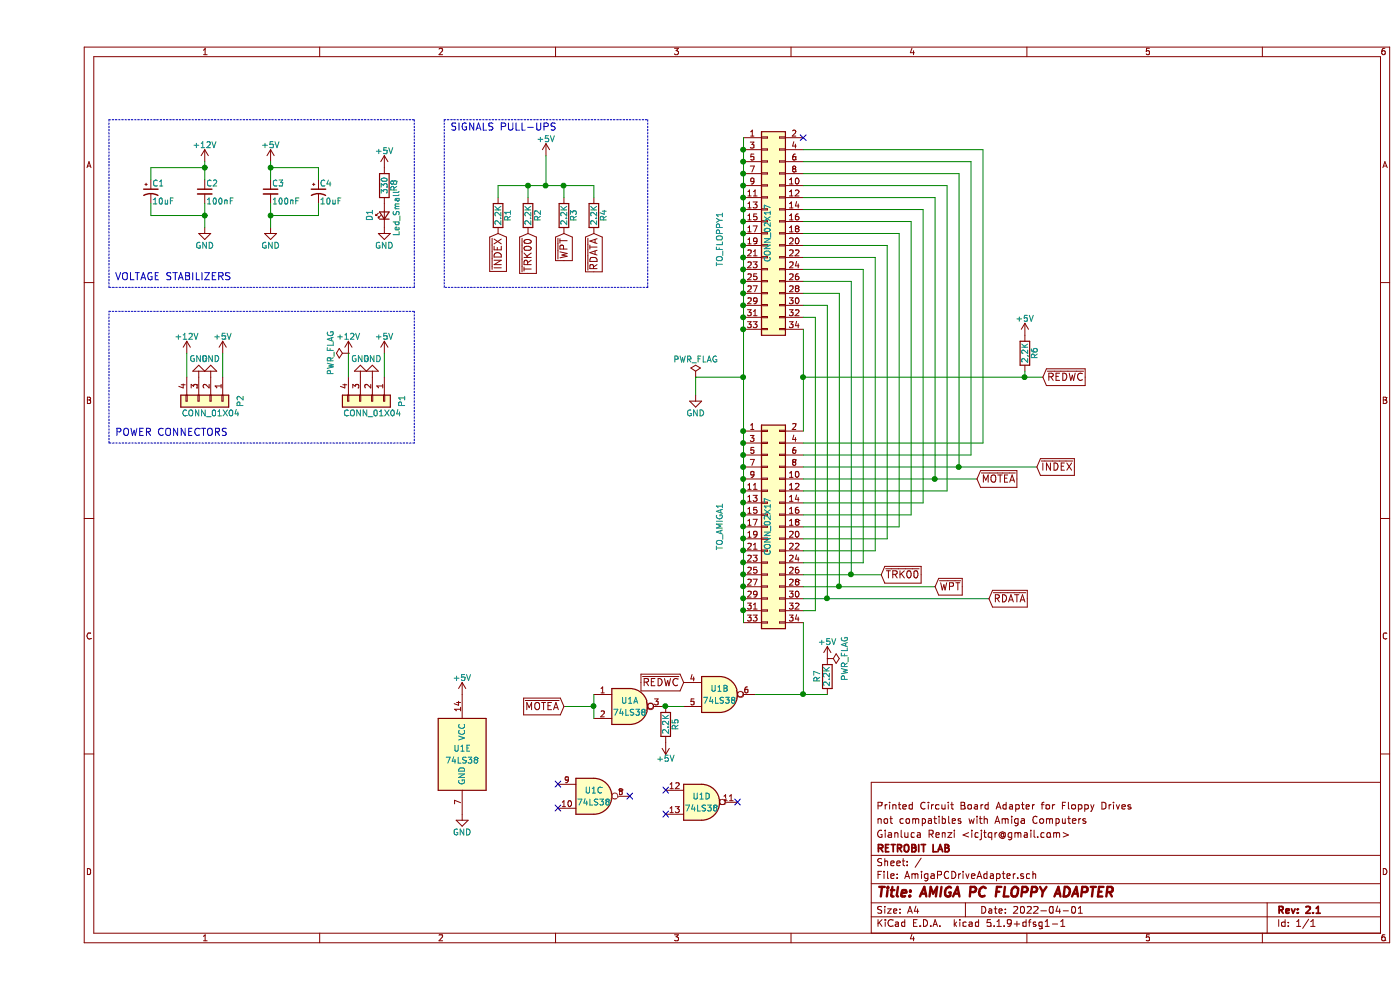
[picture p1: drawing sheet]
EESchema Schematic File Version 4
EELAYER 30 0
EELAYER END
$Descr A4 11693 8268
encoding utf-8
Sheet 1 1
Title "AMIGA PC FLOPPY ADAPTER"
Date "2022-04-01"
Rev "2.1"
Comp "RETROBIT LAB"
Comment1 "Gianluca Renzi <icjtqr@gmail.com>"
Comment2 "not compatibles with Amiga Computers"
Comment3 "Printed Circuit Board Adapter for Floppy Drives"
Comment4 ""
$EndDescr
$Comp
L 74xx:74LS38 U1
U 1 1
P 4950 5900
F 0 "U1" H 4950 5950 50  0000 C CNN
F 1 "74LS38" H 4950 5850 50  0000 C CNN
F 2 "Package_DIP:DIP-14_W7.62mm" H 4950 5900 50  0001 C CNN
F 3 "" H 4950 5900 50  0001 C CNN
	1    4950 5900
	1    0    0    -1  
$EndComp
$Comp
L 74xx:74LS38 U1
U 2 1
P 5700 5800
F 0 "U1" H 5700 5850 50  0000 C CNN
F 1 "74LS38" H 5700 5750 50  0000 C CNN
F 2 "Package_DIP:DIP-14_W7.62mm" H 5700 5800 50  0001 C CNN
F 3 "" H 5700 5800 50  0001 C CNN
	2    5700 5800
	1    0    0    -1  
$EndComp
$Comp
L Connector_Generic:Conn_02x17_Odd_Even TO_FLOPPY1
U 1 1
P 6100 1950
F 0 "TO_FLOPPY1" V 5700 1900 50  0000 C CNN
F 1 "CONN_02X17" V 6100 1950 50  0000 C CNN
F 2 "Connector_PinSocket_2.54mm:PinSocket_2x17_P2.54mm_Vertical" H 6100 850 50  0001 C CNN
F 3 "" H 6100 850 50  0000 C CNN
	1    6100 1950
	1    0    0    -1  
$EndComp
$Comp
L Connector_Generic:Conn_02x17_Odd_Even TO_AMIGA1
U 1 1
P 6100 4400
F 0 "TO_AMIGA1" V 5700 4400 50  0000 C CNN
F 1 "CONN_02X17" V 6100 4400 50  0000 C CNN
F 2 "RetroBitLab:IDC-Header_2x17_P2.54mm_Vertical_Lock" H 6100 3300 50  0001 C CNN
F 3 "" H 6100 3300 50  0000 C CNN
	1    6100 4400
	1    0    0    -1  
$EndComp
NoConn ~ 6400 1150
$Comp
L power:GND #PWR01
U 1 1
P 5500 3300
F 0 "#PWR01" H 5500 3050 50  0001 C CNN
F 1 "GND" H 5500 3150 50  0000 C CNN
F 2 "" H 5500 3300 50  0001 C CNN
F 3 "" H 5500 3300 50  0001 C CNN
	1    5500 3300
	1    0    0    -1  
$EndComp
$Comp
L power:PWR_FLAG #FLG02
U 1 1
P 5500 3150
F 0 "#FLG02" H 5500 3225 50  0001 C CNN
F 1 "PWR_FLAG" H 5500 3300 50  0000 C CNN
F 2 "" H 5500 3150 50  0001 C CNN
F 3 "" H 5500 3150 50  0001 C CNN
	1    5500 3150
	1    0    0    -1  
$EndComp
$Comp
L Device:R R7
U 1 1
P 6600 5650
F 0 "R7" V 6680 5650 50  0000 C CNN
F 1 "2.2K" V 6600 5650 50  0000 C CNN
F 2 "Resistor_SMD:R_1206_3216Metric_Pad1.30x1.75mm_HandSolder" V 6530 5650 50  0001 C CNN
F 3 "" H 6600 5650 50  0000 C CNN
	1    6600 5650
	-1   0    0    1   
$EndComp
$Comp
L power:+5V #PWR03
U 1 1
P 6600 5500
F 0 "#PWR03" H 6600 5350 50  0001 C CNN
F 1 "+5V" H 6600 5640 50  0000 C CNN
F 2 "" H 6600 5500 50  0001 C CNN
F 3 "" H 6600 5500 50  0001 C CNN
	1    6600 5500
	1    0    0    -1  
$EndComp
$Comp
L power:PWR_FLAG #FLG04
U 1 1
P 6600 5500
F 0 "#FLG04" H 6600 5575 50  0001 C CNN
F 1 "PWR_FLAG" H 6600 5650 50  0000 C CNN
F 2 "" H 6600 5500 50  0001 C CNN
F 3 "" H 6600 5500 50  0001 C CNN
	1    6600 5500
	0    1    1    0   
$EndComp
Text GLabel 8400 3150 2    60   Input ~ 0
~REDWC
Text GLabel 5400 5700 0    60   Input ~ 0
~REDWC
$Comp
L Device:R R6
U 1 1
P 8250 2950
F 0 "R6" V 8330 2950 50  0000 C CNN
F 1 "2,2K" V 8250 2950 50  0000 C CNN
F 2 "Resistor_SMD:R_1206_3216Metric_Pad1.30x1.75mm_HandSolder" V 8180 2950 50  0001 C CNN
F 3 "" H 8250 2950 50  0000 C CNN
	1    8250 2950
	1    0    0    -1  
$EndComp
$Comp
L power:+5V #PWR05
U 1 1
P 8250 2800
F 0 "#PWR05" H 8250 2650 50  0001 C CNN
F 1 "+5V" H 8250 2940 50  0000 C CNN
F 2 "" H 8250 2800 50  0001 C CNN
F 3 "" H 8250 2800 50  0001 C CNN
	1    8250 2800
	1    0    0    -1  
$EndComp
$Comp
L Device:R R5
U 1 1
P 5250 6050
F 0 "R5" V 5330 6050 50  0000 C CNN
F 1 "2.2K" V 5250 6050 50  0000 C CNN
F 2 "Resistor_SMD:R_1206_3216Metric_Pad1.30x1.75mm_HandSolder" V 5180 6050 50  0001 C CNN
F 3 "" H 5250 6050 50  0000 C CNN
	1    5250 6050
	1    0    0    -1  
$EndComp
$Comp
L power:+5V #PWR06
U 1 1
P 5250 6200
F 0 "#PWR06" H 5250 6050 50  0001 C CNN
F 1 "+5V" H 5250 6340 50  0000 C CNN
F 2 "" H 5250 6200 50  0001 C CNN
F 3 "" H 5250 6200 50  0001 C CNN
	1    5250 6200
	-1   0    0    1   
$EndComp
Text GLabel 7850 4000 2    60   Input ~ 0
~MOTEA
Text GLabel 4400 5900 0    60   Input ~ 0
~MOTEA
Text GLabel 8350 3900 2    60   Input ~ 0
~INDEX
Text GLabel 7050 4800 2    60   Input ~ 0
~TRK00
Text GLabel 7500 4900 2    60   Input ~ 0
~WPT
Text GLabel 7950 5000 2    60   Input ~ 0
~RDATA
Text GLabel 4100 1950 3    60   Input ~ 0
~TRK00
Text GLabel 4400 1950 3    60   Input ~ 0
~WPT
Text GLabel 4650 1950 3    60   Input ~ 0
~RDATA
Text GLabel 3850 1950 3    60   Input ~ 0
~INDEX
$Comp
L power:+5V #PWR07
U 1 1
P 4250 1300
F 0 "#PWR07" H 4250 1150 50  0001 C CNN
F 1 "+5V" H 4250 1440 50  0000 C CNN
F 2 "" H 4250 1300 50  0001 C CNN
F 3 "" H 4250 1300 50  0001 C CNN
	1    4250 1300
	1    0    0    -1  
$EndComp
$Comp
L Device:R R4
U 1 1
P 4650 1800
F 0 "R4" V 4730 1800 50  0000 C CNN
F 1 "2.2K" V 4650 1800 50  0000 C CNN
F 2 "Resistor_SMD:R_1206_3216Metric_Pad1.30x1.75mm_HandSolder" V 4580 1800 50  0001 C CNN
F 3 "" H 4650 1800 50  0000 C CNN
	1    4650 1800
	1    0    0    -1  
$EndComp
$Comp
L Device:R R3
U 1 1
P 4400 1800
F 0 "R3" V 4480 1800 50  0000 C CNN
F 1 "2.2K" V 4400 1800 50  0000 C CNN
F 2 "Resistor_SMD:R_1206_3216Metric_Pad1.30x1.75mm_HandSolder" V 4330 1800 50  0001 C CNN
F 3 "" H 4400 1800 50  0000 C CNN
	1    4400 1800
	1    0    0    -1  
$EndComp
$Comp
L Device:R R2
U 1 1
P 4100 1800
F 0 "R2" V 4180 1800 50  0000 C CNN
F 1 "2.2K" V 4100 1800 50  0000 C CNN
F 2 "Resistor_SMD:R_1206_3216Metric_Pad1.30x1.75mm_HandSolder" V 4030 1800 50  0001 C CNN
F 3 "" H 4100 1800 50  0000 C CNN
	1    4100 1800
	1    0    0    -1  
$EndComp
$Comp
L Device:R R1
U 1 1
P 3850 1800
F 0 "R1" V 3930 1800 50  0000 C CNN
F 1 "2.2K" V 3850 1800 50  0000 C CNN
F 2 "Resistor_SMD:R_1206_3216Metric_Pad1.30x1.75mm_HandSolder" V 3780 1800 50  0001 C CNN
F 3 "" H 3850 1800 50  0000 C CNN
	1    3850 1800
	1    0    0    -1  
$EndComp
$Comp
L Connector_Generic:Conn_01x04 P1
U 1 1
P 2800 3350
F 0 "P1" H 2800 3600 50  0000 C CNN
F 1 "CONN_01X04" V 2900 3350 50  0000 C CNN
F 2 "Connector_PinHeader_2.54mm:PinHeader_1x04_P2.54mm_Vertical" H 2800 3350 50  0001 C CNN
F 3 "" H 2800 3350 50  0000 C CNN
	1    2800 3350
	0    1    1    0   
$EndComp
$Comp
L power:+5V #PWR08
U 1 1
P 2900 2950
F 0 "#PWR08" H 2900 2800 50  0001 C CNN
F 1 "+5V" H 2900 3090 50  0000 C CNN
F 2 "" H 2900 2950 50  0001 C CNN
F 3 "" H 2900 2950 50  0001 C CNN
	1    2900 2950
	1    0    0    -1  
$EndComp
$Comp
L power:+12V #PWR09
U 1 1
P 2600 2950
F 0 "#PWR09" H 2600 2800 50  0001 C CNN
F 1 "+12V" H 2600 3090 50  0000 C CNN
F 2 "" H 2600 2950 50  0001 C CNN
F 3 "" H 2600 2950 50  0001 C CNN
	1    2600 2950
	1    0    0    -1  
$EndComp
$Comp
L power:GND #PWR010
U 1 1
P 2700 3150
F 0 "#PWR010" H 2700 2900 50  0001 C CNN
F 1 "GND" H 2700 3000 50  0000 C CNN
F 2 "" H 2700 3150 50  0001 C CNN
F 3 "" H 2700 3150 50  0001 C CNN
	1    2700 3150
	-1   0    0    1   
$EndComp
$Comp
L power:GND #PWR011
U 1 1
P 2800 3150
F 0 "#PWR011" H 2800 2900 50  0001 C CNN
F 1 "GND" H 2800 3000 50  0000 C CNN
F 2 "" H 2800 3150 50  0001 C CNN
F 3 "" H 2800 3150 50  0001 C CNN
	1    2800 3150
	-1   0    0    1   
$EndComp
$Comp
L power:PWR_FLAG #FLG012
U 1 1
P 2600 2950
F 0 "#FLG012" H 2600 3025 50  0001 C CNN
F 1 "PWR_FLAG" H 2600 3100 50  0000 C CNN
F 2 "" H 2600 2950 50  0001 C CNN
F 3 "" H 2600 2950 50  0001 C CNN
	1    2600 2950
	0    -1   -1   0   
$EndComp
$Comp
L Connector_Generic:Conn_01x04 P2
U 1 1
P 1450 3350
F 0 "P2" H 1450 3600 50  0000 C CNN
F 1 "CONN_01X04" V 1550 3350 50  0000 C CNN
F 2 "Connector_PinHeader_2.54mm:PinHeader_1x04_P2.54mm_Horizontal" H 1450 3350 50  0001 C CNN
F 3 "" H 1450 3350 50  0000 C CNN
	1    1450 3350
	0    1    1    0   
$EndComp
$Comp
L power:+5V #PWR013
U 1 1
P 1550 2950
F 0 "#PWR013" H 1550 2800 50  0001 C CNN
F 1 "+5V" H 1550 3090 50  0000 C CNN
F 2 "" H 1550 2950 50  0001 C CNN
F 3 "" H 1550 2950 50  0001 C CNN
	1    1550 2950
	1    0    0    -1  
$EndComp
$Comp
L power:+12V #PWR014
U 1 1
P 1250 2950
F 0 "#PWR014" H 1250 2800 50  0001 C CNN
F 1 "+12V" H 1250 3090 50  0000 C CNN
F 2 "" H 1250 2950 50  0001 C CNN
F 3 "" H 1250 2950 50  0001 C CNN
	1    1250 2950
	1    0    0    -1  
$EndComp
$Comp
L power:GND #PWR015
U 1 1
P 1350 3150
F 0 "#PWR015" H 1350 2900 50  0001 C CNN
F 1 "GND" H 1350 3000 50  0000 C CNN
F 2 "" H 1350 3150 50  0001 C CNN
F 3 "" H 1350 3150 50  0001 C CNN
	1    1350 3150
	-1   0    0    1   
$EndComp
$Comp
L power:GND #PWR016
U 1 1
P 1450 3150
F 0 "#PWR016" H 1450 2900 50  0001 C CNN
F 1 "GND" H 1450 3000 50  0000 C CNN
F 2 "" H 1450 3150 50  0001 C CNN
F 3 "" H 1450 3150 50  0001 C CNN
	1    1450 3150
	-1   0    0    1   
$EndComp
$Comp
L 74xx:74LS38 U1
U 5 1
P 3550 6300
F 0 "U1" H 3550 6350 50  0000 C CNN
F 1 "74LS38" H 3550 6250 50  0000 C CNN
F 2 "Package_DIP:DIP-14_W7.62mm" H 3550 6300 50  0001 C CNN
F 3 "" H 3550 6300 50  0001 C CNN
	5    3550 6300
	1    0    0    -1  
$EndComp
$Comp
L power:+5V #PWR017
U 1 1
P 3550 5800
F 0 "#PWR017" H 3550 5650 50  0001 C CNN
F 1 "+5V" H 3550 5940 50  0000 C CNN
F 2 "" H 3550 5800 50  0001 C CNN
F 3 "" H 3550 5800 50  0001 C CNN
	1    3550 5800
	1    0    0    -1  
$EndComp
$Comp
L power:GND #PWR018
U 1 1
P 3550 6800
F 0 "#PWR018" H 3550 6550 50  0001 C CNN
F 1 "GND" H 3550 6650 50  0000 C CNN
F 2 "" H 3550 6800 50  0001 C CNN
F 3 "" H 3550 6800 50  0001 C CNN
	1    3550 6800
	1    0    0    -1  
$EndComp
$Comp
L 74xx:74LS38 U1
U 3 1
P 4650 6650
F 0 "U1" H 4650 6700 50  0000 C CNN
F 1 "74LS38" H 4650 6600 50  0000 C CNN
F 2 "Package_DIP:DIP-14_W7.62mm" H 4650 6650 50  0001 C CNN
F 3 "" H 4650 6650 50  0001 C CNN
	3    4650 6650
	1    0    0    -1  
$EndComp
$Comp
L 74xx:74LS38 U1
U 4 1
P 5550 6700
F 0 "U1" H 5550 6750 50  0000 C CNN
F 1 "74LS38" H 5550 6650 50  0000 C CNN
F 2 "Package_DIP:DIP-14_W7.62mm" H 5550 6700 50  0001 C CNN
F 3 "" H 5550 6700 50  0001 C CNN
	4    5550 6700
	1    0    0    -1  
$EndComp
NoConn ~ 5850 6700
NoConn ~ 5250 6800
NoConn ~ 5250 6600
NoConn ~ 4950 6650
NoConn ~ 4350 6750
NoConn ~ 4350 6550
$Comp
L power:GND #PWR019
U 1 1
P 2900 1900
F 0 "#PWR019" H 2900 1650 50  0001 C CNN
F 1 "GND" H 2900 1750 50  0000 C CNN
F 2 "" H 2900 1900 50  0001 C CNN
F 3 "" H 2900 1900 50  0001 C CNN
	1    2900 1900
	1    0    0    -1  
$EndComp
$Comp
L power:+5V #PWR020
U 1 1
P 2900 1400
F 0 "#PWR020" H 2900 1250 50  0001 C CNN
F 1 "+5V" H 2900 1540 50  0000 C CNN
F 2 "" H 2900 1400 50  0001 C CNN
F 3 "" H 2900 1400 50  0001 C CNN
	1    2900 1400
	1    0    0    -1  
$EndComp
$Comp
L Device:R R8
U 1 1
P 2900 1550
F 0 "R8" V 2980 1550 50  0000 C CNN
F 1 "330" V 2900 1550 50  0000 C CNN
F 2 "Resistor_SMD:R_1206_3216Metric_Pad1.30x1.75mm_HandSolder" V 2830 1550 50  0001 C CNN
F 3 "" H 2900 1550 50  0000 C CNN
	1    2900 1550
	1    0    0    -1  
$EndComp
$Comp
L Device:LED_Small D1
U 1 1
P 2900 1800
F 0 "D1" H 2850 1925 50  0000 L CNN
F 1 "Led_Small" H 2725 1700 50  0000 L CNN
F 2 "LED_SMD:LED_1206_3216Metric_Pad1.42x1.75mm_HandSolder" V 2900 1800 50  0001 C CNN
F 3 "" V 2900 1800 50  0000 C CNN
	1    2900 1800
	0    -1   -1   0   
$EndComp
$Comp
L power:+12V #PWR021
U 1 1
P 1400 1350
F 0 "#PWR021" H 1400 1200 50  0001 C CNN
F 1 "+12V" H 1400 1490 50  0000 C CNN
F 2 "" H 1400 1350 50  0001 C CNN
F 3 "" H 1400 1350 50  0001 C CNN
	1    1400 1350
	1    0    0    -1  
$EndComp
$Comp
L power:GND #PWR022
U 1 1
P 1400 1900
F 0 "#PWR022" H 1400 1650 50  0001 C CNN
F 1 "GND" H 1400 1750 50  0000 C CNN
F 2 "" H 1400 1900 50  0001 C CNN
F 3 "" H 1400 1900 50  0001 C CNN
	1    1400 1900
	1    0    0    -1  
$EndComp
$Comp
L Device:C_Small C2
U 1 1
P 1400 1600
F 0 "C2" H 1410 1670 50  0000 L CNN
F 1 "100nF" H 1410 1520 50  0000 L CNN
F 2 "Capacitor_SMD:C_1206_3216Metric_Pad1.33x1.80mm_HandSolder" H 1400 1600 50  0001 C CNN
F 3 "" H 1400 1600 50  0000 C CNN
	1    1400 1600
	1    0    0    -1  
$EndComp
$Comp
L Device:C_Small C3
U 1 1
P 1950 1600
F 0 "C3" H 1960 1670 50  0000 L CNN
F 1 "100nF" H 1960 1520 50  0000 L CNN
F 2 "Capacitor_SMD:C_1206_3216Metric_Pad1.33x1.80mm_HandSolder" H 1950 1600 50  0001 C CNN
F 3 "" H 1950 1600 50  0000 C CNN
	1    1950 1600
	1    0    0    -1  
$EndComp
$Comp
L power:+5V #PWR023
U 1 1
P 1950 1350
F 0 "#PWR023" H 1950 1200 50  0001 C CNN
F 1 "+5V" H 1950 1490 50  0000 C CNN
F 2 "" H 1950 1350 50  0001 C CNN
F 3 "" H 1950 1350 50  0001 C CNN
	1    1950 1350
	1    0    0    -1  
$EndComp
$Comp
L power:GND #PWR024
U 1 1
P 1950 1900
F 0 "#PWR024" H 1950 1650 50  0001 C CNN
F 1 "GND" H 1950 1750 50  0000 C CNN
F 2 "" H 1950 1900 50  0001 C CNN
F 3 "" H 1950 1900 50  0001 C CNN
	1    1950 1900
	1    0    0    -1  
$EndComp
$Comp
L Device:CP1_Small C4
U 1 1
P 2350 1600
F 0 "C4" H 2360 1670 50  0000 L CNN
F 1 "10uF" H 2360 1520 50  0000 L CNN
F 2 "Capacitor_Tantalum_SMD:CP_EIA-3216-12_Kemet-S" H 2350 1600 50  0001 C CNN
F 3 "" H 2350 1600 50  0000 C CNN
	1    2350 1600
	1    0    0    -1  
$EndComp
$Comp
L Device:CP1_Small C1
U 1 1
P 950 1600
F 0 "C1" H 960 1670 50  0000 L CNN
F 1 "10uF" H 960 1520 50  0000 L CNN
F 2 "Capacitor_Tantalum_SMD:CP_EIA-3216-12_Kemet-S" H 950 1600 50  0001 C CNN
F 3 "" H 950 1600 50  0000 C CNN
	1    950  1600
	1    0    0    -1  
$EndComp
Wire Wire Line
	5250 5900 5400 5900
Wire Wire Line
	6400 2650 6500 2650
Wire Wire Line
	6500 2650 6500 5100
Wire Wire Line
	6500 5100 6400 5100
Wire Wire Line
	6400 2550 6600 2550
Wire Wire Line
	6600 2550 6600 5000
Wire Wire Line
	6400 5000 6600 5000
Wire Wire Line
	6400 4900 6700 4900
Wire Wire Line
	6700 4900 6700 2450
Wire Wire Line
	6700 2450 6400 2450
Wire Wire Line
	6400 2350 6800 2350
Wire Wire Line
	6800 2350 6800 4800
Wire Wire Line
	6400 4800 6800 4800
Wire Wire Line
	6400 2250 6900 2250
Wire Wire Line
	6900 2250 6900 4700
Wire Wire Line
	6900 4700 6400 4700
Wire Wire Line
	6400 2150 7000 2150
Wire Wire Line
	7000 2150 7000 4600
Wire Wire Line
	7000 4600 6400 4600
Wire Wire Line
	6400 2050 7100 2050
Wire Wire Line
	7100 2050 7100 4500
Wire Wire Line
	7100 4500 6400 4500
Wire Wire Line
	6400 1950 7200 1950
Wire Wire Line
	7200 1950 7200 4400
Wire Wire Line
	7200 4400 6400 4400
Wire Wire Line
	6400 4300 7300 4300
Wire Wire Line
	7300 4300 7300 1850
Wire Wire Line
	7300 1850 6400 1850
Wire Wire Line
	6400 1750 7400 1750
Wire Wire Line
	7400 1750 7400 4200
Wire Wire Line
	7400 4200 6400 4200
Wire Wire Line
	6400 1650 7500 1650
Wire Wire Line
	7500 1650 7500 4000
Wire Wire Line
	6400 4000 7500 4000
Wire Wire Line
	6400 1550 7600 1550
Wire Wire Line
	7600 1550 7600 4100
Wire Wire Line
	7600 4100 6400 4100
Wire Wire Line
	6400 1450 7700 1450
Wire Wire Line
	7700 1450 7700 3900
Wire Wire Line
	6400 3900 7700 3900
Wire Wire Line
	6400 1350 7800 1350
Wire Wire Line
	7800 1350 7800 3800
Wire Wire Line
	7800 3800 6400 3800
Wire Wire Line
	6400 1250 7900 1250
Wire Wire Line
	7900 1250 7900 3700
Wire Wire Line
	7900 3700 6400 3700
Wire Wire Line
	6400 2750 6400 3150
Connection ~ 5900 1250
Connection ~ 5900 1350
Connection ~ 5900 5100
Connection ~ 5900 5000
Connection ~ 5900 4900
Connection ~ 5900 4800
Connection ~ 5900 4700
Connection ~ 5900 4600
Connection ~ 5900 4500
Connection ~ 5900 4400
Connection ~ 5900 4300
Connection ~ 5900 4200
Connection ~ 5900 4100
Connection ~ 5900 4000
Connection ~ 5900 3900
Connection ~ 5900 3800
Connection ~ 5900 3700
Connection ~ 5900 3600
Connection ~ 5900 2750
Connection ~ 5900 2650
Connection ~ 5900 2550
Connection ~ 5900 2450
Connection ~ 5900 2350
Connection ~ 5900 2250
Connection ~ 5900 2150
Connection ~ 5900 2050
Connection ~ 5900 1950
Connection ~ 5900 1850
Connection ~ 5900 1750
Connection ~ 5900 1650
Connection ~ 5900 1450
Wire Wire Line
	5900 1150 5900 1250
Connection ~ 5900 1550
Wire Wire Line
	5500 3150 5500 3300
Wire Wire Line
	6400 5200 6400 5800
Wire Wire Line
	6000 5800 6400 5800
Connection ~ 6400 5800
Wire Wire Line
	4650 5800 4650 5900
Wire Wire Line
	4650 5900 4400 5900
Connection ~ 4650 5900
Connection ~ 7500 4000
Connection ~ 5250 5900
Connection ~ 7700 3900
Connection ~ 6800 4800
Connection ~ 6700 4900
Connection ~ 6600 5000
Wire Wire Line
	4650 1550 4650 1650
Wire Wire Line
	3850 1550 4100 1550
Wire Wire Line
	3850 1550 3850 1650
Connection ~ 4100 1550
Wire Wire Line
	4400 1550 4400 1650
Connection ~ 4400 1550
Wire Wire Line
	4100 1650 4100 1550
Wire Wire Line
	4250 1550 4250 1300
Connection ~ 4250 1550
Wire Wire Line
	2600 3150 2600 2950
Wire Wire Line
	2900 3150 2900 2950
Wire Wire Line
	1250 3150 1250 2950
Wire Wire Line
	1550 3150 1550 2950
Wire Wire Line
	8250 3100 8250 3150
Connection ~ 8250 3150
Wire Wire Line
	6400 3150 8250 3150
Connection ~ 6400 3150
Wire Wire Line
	5900 3150 5500 3150
Connection ~ 5900 3150
Wire Wire Line
	1950 1350 1950 1400
Wire Wire Line
	1950 1400 2350 1400
Wire Wire Line
	2350 1400 2350 1500
Connection ~ 1950 1400
Wire Wire Line
	1950 1700 1950 1800
Wire Wire Line
	2350 1700 2350 1800
Wire Wire Line
	2350 1800 1950 1800
Connection ~ 1950 1800
Wire Wire Line
	1400 1350 1400 1400
Wire Wire Line
	1400 1700 1400 1800
Wire Wire Line
	1400 1800 950  1800
Wire Wire Line
	950  1800 950  1700
Connection ~ 1400 1800
Wire Wire Line
	950  1500 950  1400
Wire Wire Line
	950  1400 1400 1400
Connection ~ 1400 1400
Wire Notes Line
	600  2600 3150 2600
Wire Notes Line
	3150 2600 3150 3700
Wire Notes Line
	3150 3700 600  3700
Wire Notes Line
	600  3700 600  2600
Text Notes 650  3650 0    60   ~ 0
POWER CONNECTORS
Wire Notes Line
	600  1000 3150 1000
Wire Notes Line
	3150 1000 3150 2400
Wire Notes Line
	3150 2400 600  2400
Wire Notes Line
	600  2400 600  1000
Text Notes 650  2350 0    60   ~ 0
VOLTAGE STABILIZERS
Wire Notes Line
	3400 1000 5100 1000
Wire Notes Line
	5100 1000 5100 2400
Wire Notes Line
	5100 2400 3400 2400
Wire Notes Line
	3400 2400 3400 1000
Text Notes 3450 1100 0    60   ~ 0
SIGNALS PULL-UPS
Wire Wire Line
	5900 1250 5900 1350
Wire Wire Line
	5900 1350 5900 1450
Wire Wire Line
	5900 5100 5900 5200
Wire Wire Line
	5900 5000 5900 5100
Wire Wire Line
	5900 4900 5900 5000
Wire Wire Line
	5900 4800 5900 4900
Wire Wire Line
	5900 4700 5900 4800
Wire Wire Line
	5900 4600 5900 4700
Wire Wire Line
	5900 4500 5900 4600
Wire Wire Line
	5900 4400 5900 4500
Wire Wire Line
	5900 4300 5900 4400
Wire Wire Line
	5900 4200 5900 4300
Wire Wire Line
	5900 4100 5900 4200
Wire Wire Line
	5900 4000 5900 4100
Wire Wire Line
	5900 3900 5900 4000
Wire Wire Line
	5900 3800 5900 3900
Wire Wire Line
	5900 3700 5900 3800
Wire Wire Line
	5900 3600 5900 3700
Wire Wire Line
	5900 2750 5900 3150
Wire Wire Line
	5900 2650 5900 2750
Wire Wire Line
	5900 2550 5900 2650
Wire Wire Line
	5900 2450 5900 2550
Wire Wire Line
	5900 2350 5900 2450
Wire Wire Line
	5900 2250 5900 2350
Wire Wire Line
	5900 2150 5900 2250
Wire Wire Line
	5900 2050 5900 2150
Wire Wire Line
	5900 1950 5900 2050
Wire Wire Line
	5900 1850 5900 1950
Wire Wire Line
	5900 1750 5900 1850
Wire Wire Line
	5900 1650 5900 1750
Wire Wire Line
	5900 1450 5900 1550
Wire Wire Line
	5900 1550 5900 1650
Wire Wire Line
	6400 5800 6600 5800
Wire Wire Line
	4650 5900 4650 6000
Wire Wire Line
	7500 4000 7850 4000
Wire Wire Line
	7700 3900 8350 3900
Wire Wire Line
	6800 4800 7050 4800
Wire Wire Line
	6700 4900 7500 4900
Wire Wire Line
	6600 5000 7950 5000
Wire Wire Line
	4100 1550 4250 1550
Wire Wire Line
	4400 1550 4650 1550
Wire Wire Line
	4250 1550 4400 1550
Wire Wire Line
	8250 3150 8400 3150
Wire Wire Line
	6400 3150 6400 3600
Wire Wire Line
	5900 3150 5900 3600
Wire Wire Line
	1950 1400 1950 1500
Wire Wire Line
	1950 1800 1950 1900
Wire Wire Line
	1400 1800 1400 1900
Wire Wire Line
	1400 1400 1400 1500
$EndSCHEMATC
